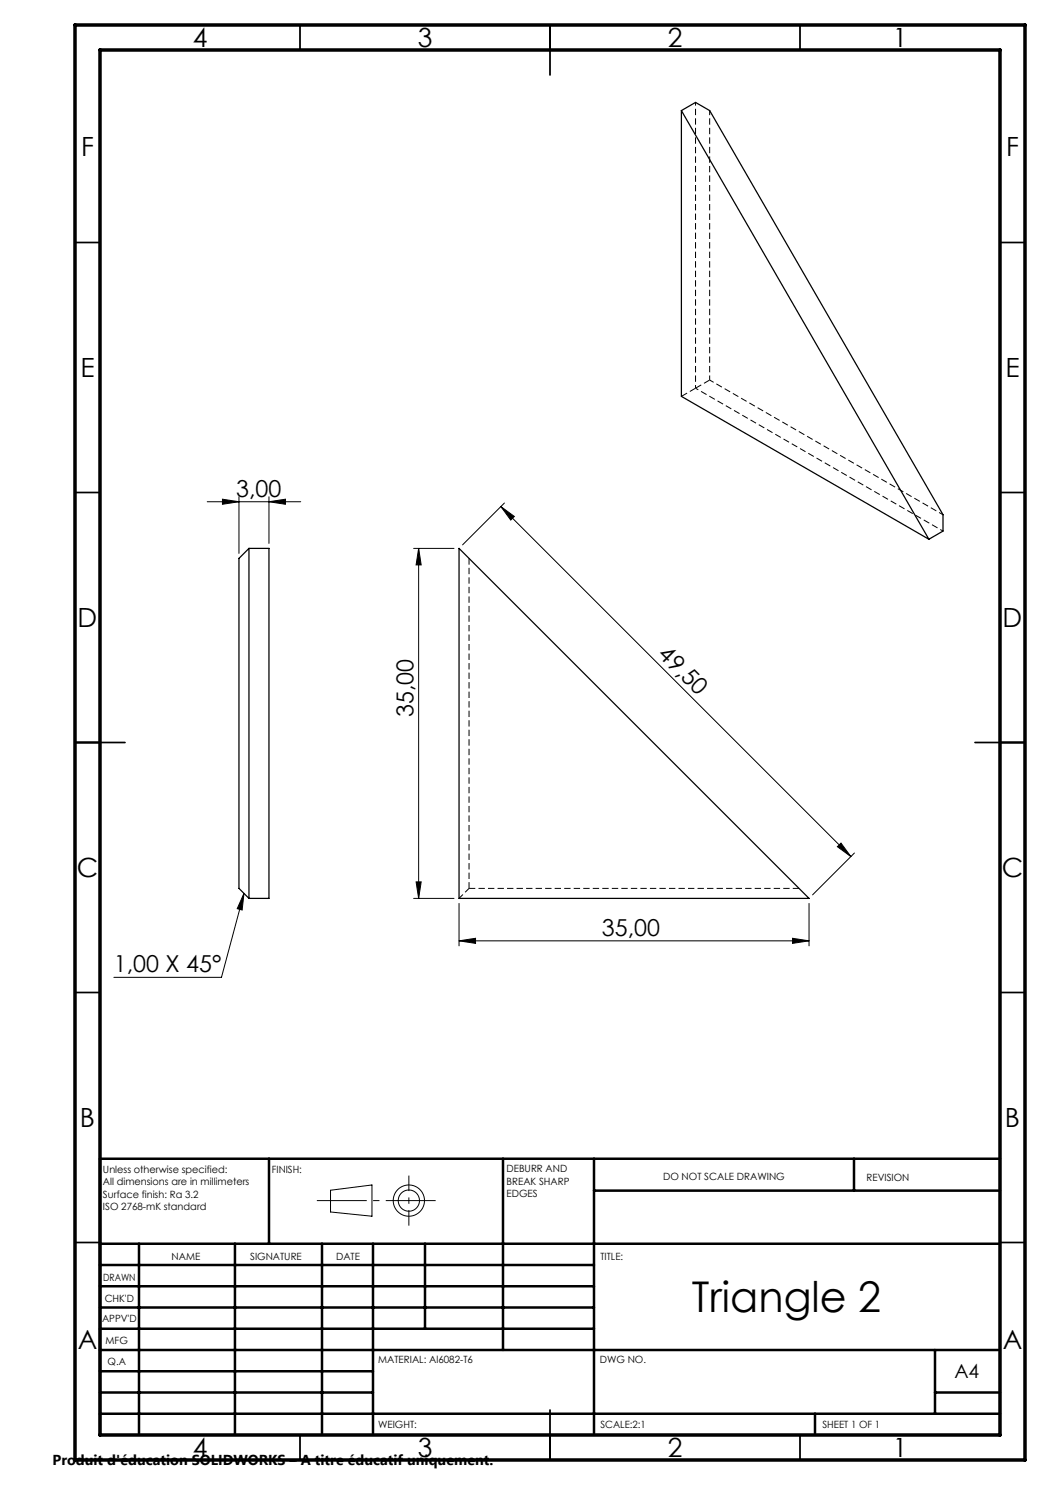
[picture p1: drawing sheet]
<svg xmlns="http://www.w3.org/2000/svg" width="210mm" height="297mm" viewBox="0 0 210 297" stroke-linecap="round" stroke-linejoin="round" font-family="sans-serif">
<path d="M93.8 177.7l-2 2" fill="none" stroke="#000" stroke-width=".2" stroke-dasharray="1.3 .6" stroke-dashoffset=".2" stroke-linecap="butt"/>
<path d="M136.3 79.3l2.8-1.7M141.9 76l-2.8 1.6M93.8 177.7v-66M159.8 177.7h-66" fill="none" stroke="#000" stroke-width=".2" stroke-dasharray="1.3 .6" stroke-linecap="butt"/>
<path d="M136.3 22.1l49.5 85.7M136.3 22.1v57.2l49.5 28.5M136.3 22.1l2.8-1.6 2.8 1.6 46.7 80.9v3.2l-2.8 1.6M49.8 109.7h4v70h-4M49.8 109.7v70M49.8 109.7l-2 2v66l2 2M91.8 109.7l70 70h-70z" fill="none" stroke="#000" stroke-width=".25"/>
<path d="M139.1 20.5v57.1M139.1 77.6l49.5 28.6" fill="none" stroke="#000" stroke-width=".2" stroke-dasharray="1.3 .6" stroke-dashoffset=".6" stroke-linecap="butt"/>
<path d="M141.9 76v-53.9M188.6 103l-46.7-27" fill="none" stroke="#000" stroke-width=".2" stroke-dasharray="1.3 .6" stroke-dashoffset=".4" stroke-linecap="butt"/>
<g fill="none" stroke="#000" stroke-width=".2">
<path d="M44.5 99.8l3.3 .5-3.3 .6zM47.8 99.3v11.4M53.8 99.3v9.4M41.4 100.3h18.7M53.8 100.3l3.3-.5v1.1zM82.7 109.7h8.1M83.7 109.7l.5 3.3h-1zM83.7 109.7v70M100.2 101.3l2.7 2-.8 .7zM100.2 101.3l70 70M100.9 100.6l-8.4 8.4M48.8 178.7l-.4 3.3-1-.3z"/>
<path d="M48.8 178.7l-4.5 16.8h-21.5M82.7 179.7h8.1M83.2 176.4h1l-.5 3.3zM167.5 169.3l.7-.7 2 2.7zM170.9 170.6l-8.4 8.4M91.8 188.2l3.3-.5v1zM91.8 180.7v8.5M91.8 188.2h70M158.5 187.7l3.3 .5-3.3 .5zM161.8 180.7v8.5M66.1 238l8.3-1v6.2l-8.3-.8z"/>
<circle cx="81.8" cy="240.1" r="3.1"/>
<circle cx="81.8" cy="240.1" r="2.12"/>
</g>
<path d="M81.8 235.1v10" fill="none" stroke="#000" stroke-width=".2" stroke-dasharray="15.2 1.3 1.3 1.3" stroke-dashoffset="12.1" stroke-linecap="butt"/>
<path d="M87.1 240.1h-23.7" fill="none" stroke="#000" stroke-width=".2" stroke-dasharray="15.2 1.3 1.3 1.3" stroke-dashoffset="5.3" stroke-linecap="butt"/>
<g fill="none" stroke="#000" stroke-width=".35">
<path d="M60 5v5M110 5v10M160 5v5M15 48.5h5M200 48.5h5M15 98.5h5M200 98.5h5M15 148.5h10M195 148.5h10M15 198.5h5M200 198.5h5M15 248.5h5"/>
<path d="M200 248.5h5M60 287v5M110 282v10M160 287v5"/>
</g>
<g fill="none" stroke="#000" stroke-width=".5">
<path d="M53.8 231.8v17M100.6 231.8v38.2M118.8 231.8v55.2M118.8 238.1h81.2M170.8 231.8v6.3M200 231.8h-180v55.2M20 248.8h180M20 257.3h98.8M20 253h98.8M27.8 248.8v38.2M47 248.8v38.2M64.4 248.8v38.2"/>
<path d="M74.6 248.8v38.2M85 248.8v17M20 265.8h98.8M20 261.5h98.8M20 278.5h54.6M20 274.3h54.6M20 270h180M187 278.5h13M187 270v12.8M20 282.8h180M163 282.8v4.2"/>
</g>
<path d="M15 5h190v287h-190zM20 10h180v277h-180z" fill="none" stroke="#000" stroke-width=".7"/>
<g fill="#000">
<path d="M53.8 100.3l3.3-.5v1.1zM44.5 99.8l3.3 .5-3.3 .6z"/>
<path d="M83.7 109.7l.5 3.3h-1zM83.2 176.4h1l-.5 3.3z"/>
<path d="M167.5 169.3l.7-.7 2 2.7zM100.2 101.3l2.7 2-.8 .7z"/>
<path d="M91.8 188.2l3.3-.5v1zM158.5 187.7l3.3 .5-3.3 .5zM48.8 178.7l-.4 3.3-1-.3z"/>
</g>
<text font-size="8.5" x="138.4" y="262.5">Triangle 2</text>
<g font-size="5.3">
<text x="38.5" y="9.5">4</text>
<text x="83.5" y="9.5">3</text>
<text x="133.5" y="9.5">2</text>
<text x="178.5" y="9.5">1</text>
<text x="16.2" y="31.2">F</text>
<text x="201.2" y="31.2">F</text>
<text x="16.1" y="75.5">E</text>
<text x="201.1" y="75.5">E</text>
<text x="15.5" y="125.5">D</text>
<text x="200.5" y="125.5">D</text>
<text x="15.4" y="175.5">C</text>
<text x="200.4" y="175.5">C</text>
<text x="16" y="225.5">B</text>
<text x="201" y="225.5">B</text>
<text x="15.5" y="269.7">A</text>
<text x="200.5" y="269.7">A</text>
<text x="38.5" y="291.5">4</text>
<text x="83.5" y="291.5">3</text>
<text x="133.5" y="291.5">2</text>
<text x="178.5" y="291.5">1</text>
</g>
<g font-size="4.7">
<text x="47.2" y="99.3">3,00</text>
<text x="131.4" y="131.1" transform="rotate(45 131.4 131.1)">49,50</text>
<text x="82.7" y="143.5" transform="rotate(-90 82.7 143.5)">35,00</text>
<text x="120.4" y="187.2">35,00</text>
<text x="22.8" y="194.5">1,00 X 45°</text>
</g>
<text font-size="3.9" x="190.9" y="275.5">A4</text>
<text font-size="2.9" x="10.5" y="292.9">Produit d'éducation SOLIDWORKS – A titre éducatif uniquement.</text>
<g font-size="2">
<text x="20.6" y="234.6">Unless otherwise specified:</text>
<text x="20.6" y="237.1">All dimensions are in millimeters</text>
<text x="20.6" y="239.6">Surface finish: Ra 3.2</text>
<text x="54.4" y="234.6">FINISH:</text>
<text x="101.3" y="234.5">DEBURR AND</text>
<text x="101.3" y="237">BREAK SHARP</text>
<text x="101.3" y="239.5">EDGES</text>
<text x="132.6" y="236">DO NOT SCALE DRAWING</text>
<text x="173.3" y="236.2">REVISION</text>
<text x="20.6" y="242.1">ISO 2768-mK standard</text>
<text x="34.3" y="252">NAME</text>
<text x="50" y="251.9">SIGNATURE</text>
<text x="67.2" y="251.9">DATE</text>
<text x="120.1" y="251.9">TITLE:</text>
<text x="20.6" y="256.1">DRAWN</text>
<text x="20.9" y="260.3">CHK'D</text>
<text x="20.4" y="264.4">APPV'D</text>
<text x="21.1" y="268.8">MFG</text>
<text x="21.5" y="273">Q.A</text>
<text x="75.6" y="272.5">MATERIAL: Al6082-T6</text>
<text x="120" y="272.5">DWG NO.</text>
<text x="75.6" y="285.5">WEIGHT:</text>
<text x="120.1" y="285.6">SCALE:2:1</text>
<text x="164.5" y="285.6">SHEET 1 OF 1</text>
</g>
</svg>
